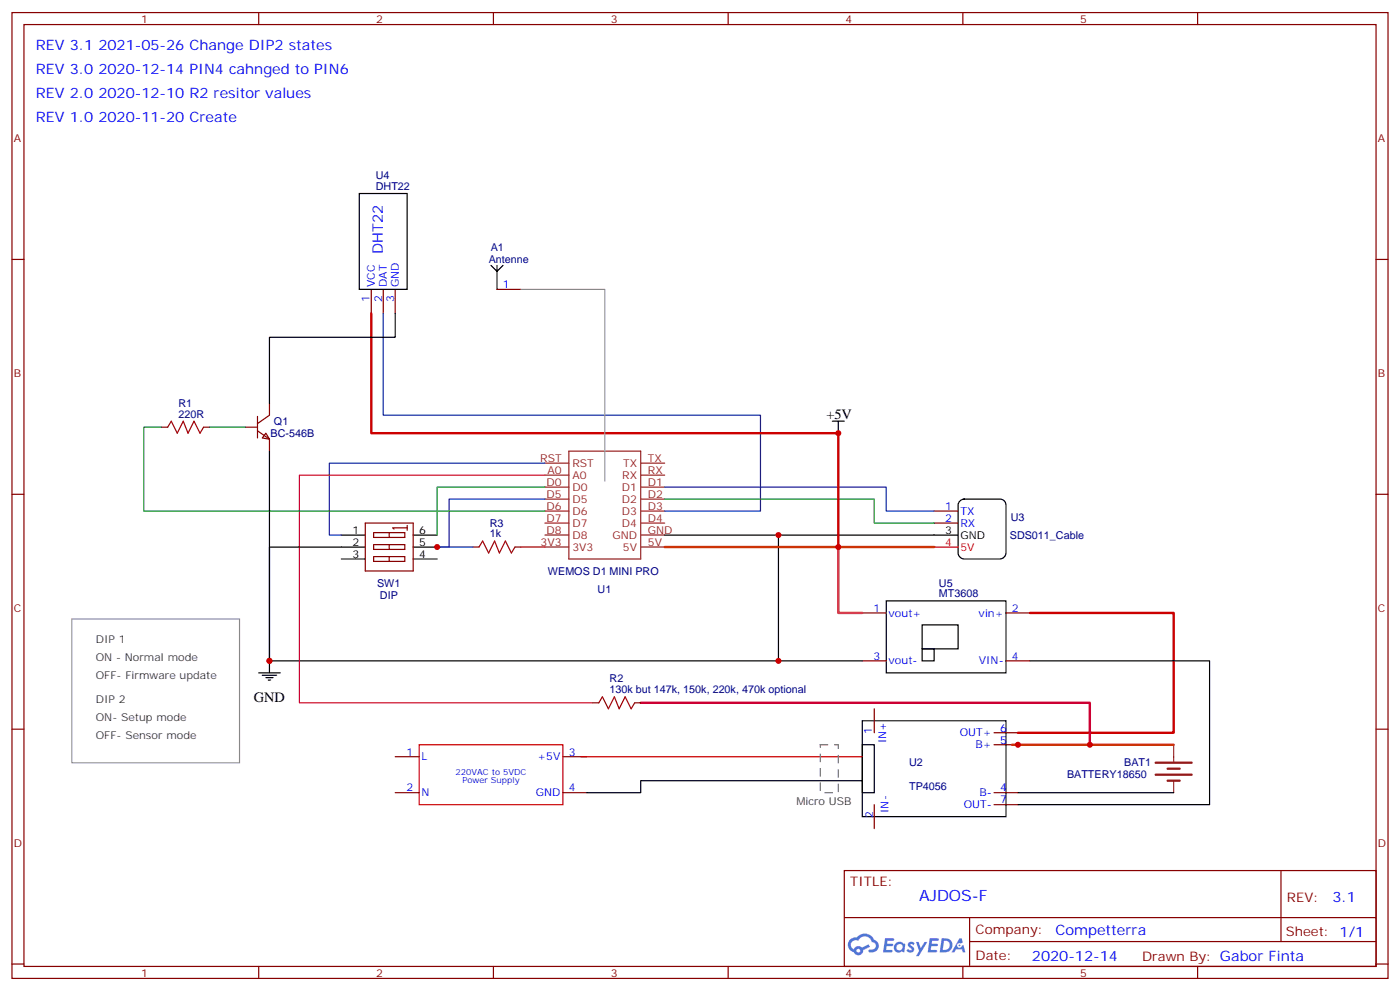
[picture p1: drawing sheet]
<svg xmlns="http://www.w3.org/2000/svg" width="412mm" height="292mm" viewBox="0 0 412 292" stroke-linecap="round" stroke-linejoin="round" font-family="sans-serif">
<g fill="none" stroke="#870000" stroke-width=".35">
<path d="M3.5 3.7h405.4v284.3h-405.4zM7.1 7.2h398.2v277.3h-398.2zM76.2 3.7v3.5M145.3 3.7v3.5M214.5 3.7v3.5M283.6 3.7v3.5M352.8 3.7v3.5M3.5 76.4h3.6M405.3 76.4h3.6M3.5 145.5h3.6M405.3 145.5h3.6M3.5 214.7h3.6"/>
<path d="M405.3 214.7h3.6M248.7 256.3h156.6v28.2h-156.6zM377.3 256.3v20.9M248.7 270.1h156.5M285.6 277.2h119.6M285.6 270.1v14.2M3.5 283.8h3.6M76.2 284.5v3.5M145.3 284.5v3.5M214.5 284.5v3.5M283.6 284.5v3.5M352.8 284.5v3.5"/>
<path d="M405.3 283.8h3.6"/>
</g>
<g fill="#5487ff">
<path d="M267.7 277.5a1.22 1.22 0 0 1 1.7 .2l-.4 .6a.47 .47 0 0 0-.3-.4 .47 .47 0 0 0-.5 .2l.1 .2a1.14 1.14 0 0 1 .8 1.8 1.14 1.14 0 0 1-1.9 0l-.2-.2 .5-.6 .7 .5a.29 .29 0 0 0 .3-.3 .29 .29 0 0 0-.2-.3 1.04 1.04 0 0 1-.6-1.7z"/>
<path d="M260.7 276.2h2.4l.3 .2-.2 .5-1.8 .1-.1 .8h1.5l.3 .4-.3 .4h-1.6l-.2 1.1h1.7l.2 .3-.2 .3-2.6 .1z"/>
<path d="M273.8 276.2h2.4l.3 .2-.1 .5-1.8 .1-.2 .8h1.6l.3 .4-.4 .4-1.6-.1-.1 1.1 1.7 .1 .2 .3-.2 .3-2.6 .1z"/>
<path d="M282.6 276.2h.7l.3 1.3-.6 .3a.69 .69 0 0 0-1 .3 .69 .69 0 0 0 .4 .9 .69 .69 0 0 0 .9-.6l.5-.2 .6 2.2h-.8l-.2-.9h-1.8l-.5 .9h-.8z"/>
<path d="M269.8 277.3h.8l.6 1.8 1.1-1.8h.9l-2.6 4.2h-.8l.9-1.5z"/>
<path d="M277.4 276.2l-.6 4.2h1.3a2.11 2.11 0 0 0 2.5-2.1 2.11 2.11 0 0 0-2.5-2.1zM278.1 277a1.39 1.39 0 0 1 1.7 1.4 1.39 1.39 0 0 1-1.8 1.2h-.3z"/>
<path d="M263.7 277.8a1.54 1.54 0 0 0-.1 2.2 1.54 1.54 0 0 0 2.2 .1l.6 .3 .3-2.3-.2-.3h-.4a1.49 1.49 0 0 0-2.4 0zM264 278.8a.94 .94 0 0 1 1.8 0 .94 .94 0 0 1-1.8 0z"/>
<path d="M250.4 276.6a2.18 2.18 0 0 0 1.1 3.7 1.44 1.44 0 0 0 1.6 .9 1.44 1.44 0 0 0 1.2-1.4l2-1.1-.5-.7-1.9 1a1.47 1.47 0 0 0-2.4 .4 1.39 1.39 0 0 1-.7-1.9 1.39 1.39 0 0 1 2-.5 2.12 2.12 0 0 1 2.2-1.3 2.12 2.12 0 0 1 1.9 1.7 1.14 1.14 0 0 1 1.1 1.4 1.14 1.14 0 0 1-1.7 .7 .43 .43 0 0 0-.5 .4 .43 .43 0 0 0 .4 .5 1.98 1.98 0 0 0 2.5-1.2 1.98 1.98 0 0 0-1.2-2.6 3.1 3.1 0 0 0-5.3-.6l-.9 .1zM252.3 279.9a.55 .55 0 0 1 1.1 0 .55 .55 0 0 1-1.1 0z"/>
<circle cx="282.6" cy="278.3" r=".26"/>
</g>
<g fill="none" stroke="#8c2424" stroke-width=".35">
<path d="M160.5 139.9h7.1M160.5 136.3h7.1M167.6 132.8h21.1v31.8h-21.1zM188.7 139.9h7.1M188.7 136.3h7.1M160.5 157.5h7.1M160.5 143.4h7.1M160.5 154h7.1M160.5 150.5h7.1M160.5 146.9h7.1M188.7 157.5h7.1M188.7 143.4h7.1"/>
<path d="M188.7 154h7.1M188.7 150.5h7.1M188.7 146.9h7.1M160.5 161h7.1M188.7 161h7.1M345.7 219.3v4.9M345.7 229.8v3.6"/>
</g>
<g fill="none" stroke="#000" stroke-width=".35">
<path d="M105.8 57h14.1v28.2h-14.1zM144.6 78.1l1.8 1.8v5.3M146.4 78.1v1.8l1.8-1.8M116.4 92.3v7h-37v19.4M79.4 132.8v61.8h149.9v-37.1h-33.5M245.2 124h3.5M246.9 124v3.5M100.5 157.5h7.1M121.7 157.5h7.1M229.3 157.5h52.9M282.8 147.4l1.2-.5h10.6a1.76 1.76 0 0 1 1.7 1.8v14.1a1.89 1.89 0 0 1-1.7 1.8h-10.6a1.89 1.89 0 0 1-1.8-1.8v-14.1zM100.5 164.6h7.1"/>
<path d="M107.6 161h-28.2v37.1M121.7 161h7.1M121.7 164.6h7.1M261.1 176.9h35.2v21.2h-35.2zM76.2 198.1h6.3M77.3 198.8h4.2M78.3 199.5h2.1M229.3 194.6h24.7M271.6 184h10.6v7h-10.6zM271.6 191h3.6v3.6h-3.6zM303.4 194.6h52.9v42.3h-56.4M79 200.2h.7"/>
<path d="M254 212.2h42.3v28.2h-42.3zM254 219.3h3.5v14.1h-3.5zM254 229.8h-65.3v3.6h-15.8M299.9 233.4h45.8"/>
</g>
<g fill="none" stroke="#870000" stroke-width=".35">
<path d="M109.4 85.2v7.1M112.9 85.2v7.1M116.4 85.2v7.1M146.4 85.2h7.1M79.4 118.7v3.5l-3.6 2.5M47.6 125.8h1.8M60 125.8h1.7M72.3 125.8h3.5M75.8 126.8l3.6 2.5v3.5M75.8 122.6v6.3M78.3 127.5l1.1 1.8-2.1-.4zM107.6 154h14.1v14.1h-14.1z"/>
<path d="M110.1 156.8h9.1v1.4h-9.1zM114.7 156.8v1.4M119.9 155.4h-4.2l.4 .4M119.9 154.7v1.4M275.2 150.5h7M275.2 154h7M110.1 160.3h9.1v1.4h-9.1zM110.1 163.9h9.1v1.4h-9.1zM114.7 160.3v1.4M114.7 163.9v1.4M139.3 161h1.8M151.7 161h1.8"/>
<path d="M254 180.4h7.1M254 194.6h7.1M296.3 180.4h7.1M296.3 194.6h7.1M174.6 206.9h1.8M187 206.9h1.7M257.5 208.7v7M292.8 219.3h7.1M292.8 215.7h7.1M116.4 233.4h7.1M116.4 222.8h7.1M165.8 233.4h7.1"/>
<path d="M165.8 222.8h7.1M257.5 236.9v7M292.8 233.4h7.1M292.8 236.9h7.1"/>
</g>
<path d="M275.2 161h7" fill="none" stroke="#f00" stroke-width=".35"/>
<path d="M49.4 125.8l1-1.8 1.8 3.5 1.8-3.5 1.4 3.5 1.7-3.5 1.8 3.5 1.1-1.7M141.1 161l1.1-1.7 1.7 3.5 1.8-3.5 1.4 3.5 1.8-3.5 1.7 3.5 1.1-1.8M176.4 206.9l1-1.8 1.8 3.6 1.8-3.6 1.4 3.6 1.7-3.6 1.8 3.6 1.1-1.8" fill="none" stroke="#a10000" stroke-width=".35"/>
<path d="M47.6 125.8h-5.3v24.7h118.2M61.7 125.8h10.6" fill="none" stroke="#008700" stroke-width=".35"/>
<path d="M112.9 92.3v29.9h111.1v28.3h-28.2M160.5 136.3h-63.5v21.2h3.5M160.5 146.9h-28.2v14.1h-3.5h10.5M195.8 143.4h65.3v7.1h14.1" fill="none" stroke="#039" stroke-width=".35"/>
<path d="M160.5 143.4h-31.7v14.1M195.8 146.9h61.7v7.1h17.7" fill="none" stroke="#090" stroke-width=".35"/>
<path d="M195.8 161h79.4M298.1 219.3h47.6" fill="none" stroke="#c30" stroke-width=".71"/>
<path d="M109.4 92.3v35.2h137.5v33.5M303.4 180.4h42.3v35.3h-45.8" fill="none" stroke="#c00" stroke-width=".71"/>
<path d="M246.9 161v19.4h7.1" fill="none" stroke="#c33" stroke-width=".71"/>
<path d="M340.4 224.5h10.6M340.4 228.1h10.6M344 226.3h3.5M344 229.8h3.5" fill="none" stroke="#8c2424" stroke-width=".71"/>
<path d="M160.5 139.9h-72.3v67h86.4" fill="none" stroke="#c03" stroke-width=".35"/>
<path d="M188.7 206.9h132.3v12.4" fill="none" stroke="#c03" stroke-width=".71"/>
<path d="M153.5 161h7M123.5 219.3h42.3v17.6h-42.3zM171.1 222.8h82.9" fill="none" stroke="#c00" stroke-width=".35"/>
<path d="M153.5 85.2h24.7v56.4M21.2 182.2h49.4v42.3h-49.4z" fill="none" stroke="#999" stroke-width=".35"/>
<path d="M241.7 219.3h5.2v14.1h-5.2z" fill="none" stroke="#666" stroke-width=".35" stroke-dasharray="2.1 2.1"/>
<g fill="#c00">
<circle cx="229.3" cy="157.5" r=".88"/>
<circle cx="246.9" cy="161" r=".88"/>
<circle cx="321" cy="219.3" r=".88"/>
<circle cx="246.9" cy="127.5" r=".88"/>
<circle cx="79.4" cy="194.6" r=".88"/>
<circle cx="229.3" cy="194.6" r=".88"/>
<circle cx="128.8" cy="161" r=".88"/>
<circle cx="299.9" cy="219.3" r=".88"/>
</g>
<text font-size="4.6" fill="#00f" x="270.8" y="265.3">AJDOS-F</text>
<g font-size="4.2" fill="#00f">
<text x="10.6" y="14.6">REV 3.1 2021-05-26 Change DIP2 states</text>
<text x="10.6" y="21.7">REV 3.0 2020-12-14 PIN4 cahnged to PIN6</text>
<text x="10.6" y="28.8">REV 2.0 2020-12-10 R2 resitor values</text>
<text x="10.6" y="35.8">REV 1.0 2020-11-20 Create</text>
<text x="112.8" y="74.8" transform="rotate(-90 112.8 74.8)">DHT22</text>
<text x="392.5" y="265.6">3.1</text>
<text x="310.9" y="275.1">Competterra</text>
<text x="304" y="282.9">2020-12-14</text>
</g>
<g font-size="4.2">
<text x="243.4" y="123.3">+5V</text>
<text x="74.7" y="206.6">GND</text>
</g>
<g font-size="3.9" fill="#800">
<text x="250.5" y="260.9">TITLE:</text>
<text x="379.1" y="265.6">REV:</text>
<text x="287.4" y="275.1">Company:</text>
<text x="378.7" y="275.7">Sheet: 1/1</text>
<text x="287.4" y="282.8">Date:</text>
<text x="336.4" y="282.8">Drawn By: Gabor Finta</text>
</g>
<g font-size="3.2" fill="#800">
<text x="41.6" y="6.7">1</text>
<text x="110.8" y="6.7">2</text>
<text x="179.9" y="6.7">3</text>
<text x="249.1" y="6.7">4</text>
<text x="318.2" y="6.7">5</text>
<text x="4.1" y="41.8">A</text>
<text x="405.9" y="41.8">A</text>
<text x="4.1" y="110.9">B</text>
<text x="405.9" y="110.9">B</text>
<text x="4.1" y="180.1">C</text>
<text x="405.9" y="180.1">C</text>
<text x="4.1" y="249.2">D</text>
<text x="405.9" y="249.2">D</text>
<text x="41.6" y="287.5">1</text>
<text x="110.8" y="287.5">2</text>
<text x="179.9" y="287.5">3</text>
<text x="249.1" y="287.5">4</text>
<text x="318.2" y="287.5">5</text>
</g>
<g font-size="3.2" fill="#000080">
<text x="110.7" y="52.7">U4</text>
<text x="110.7" y="55.9">DHT22</text>
<text x="144" y="77.4">Antenne</text>
<text x="144.6" y="73.9">A1</text>
<text x="52.6" y="119.7">R1</text>
<text x="52.6" y="122.9">220R</text>
<text x="80.7" y="125.1">Q1</text>
<text x="79.7" y="128.7">BC-546B</text>
<text x="144.3" y="155">R3</text>
<text x="297.8" y="153.3">U3</text>
<text x="144.3" y="158.2">1k</text>
<text x="297.5" y="158.6">SDS011_Cable</text>
<text x="111.1" y="172.8">SW1</text>
<text x="161.4" y="169.2">WEMOS D1 MINI PRO</text>
<text x="276.6" y="172.7">U5</text>
<text x="111.9" y="176.2">DIP</text>
<text x="176.1" y="174.4">U1</text>
<text x="276.6" y="175.9">MT3608</text>
<text x="179.6" y="200.9">R2</text>
<text x="179.6" y="204.1">130k but 147k, 150k, 220k, 470k optional</text>
<text x="267.8" y="225.6">U2</text>
<text x="331.1" y="225.6">BAT1</text>
<text x="267.8" y="232.7">TP4056</text>
<text x="314.3" y="229.1">BATTERY18650</text>
</g>
<g font-size="3.2" fill="#00f">
<text x="108.8" y="89" transform="rotate(-90 108.8 89)">1</text>
<text x="110.4" y="84.5" transform="rotate(-90 110.4 84.5)">VCC</text>
<text x="112.5" y="89" transform="rotate(-90 112.5 89)">2</text>
<text x="113.9" y="84.5" transform="rotate(-90 113.9 84.5)">DAT</text>
<text x="116.1" y="89" transform="rotate(-90 116.1 89)">3</text>
<text x="117.5" y="84.5" transform="rotate(-90 117.5 84.5)">GND</text>
<text x="148.2" y="84.8">1</text>
<text x="278.4" y="150.1">1</text>
<text x="278.4" y="153.6">2</text>
<text x="282.9" y="151.5">TX</text>
<text x="282.9" y="155">RX</text>
<text x="257.3" y="180.1">1</text>
<text x="261.8" y="181.5">vout+</text>
<text x="288.3" y="181.5">vin+</text>
<text x="298.1" y="180.1">2</text>
<text x="257.3" y="194.2">3</text>
<text x="261.8" y="195.6">vout-</text>
<text x="288.3" y="195.6">VIN-</text>
<text x="298.1" y="194.2">4</text>
<text x="294.6" y="215.4">6</text>
<text x="256.8" y="216.1" transform="rotate(-90 256.8 216.1)">1</text>
<text x="261.1" y="218.9" transform="rotate(-90 261.1 218.9)">IN+</text>
<text x="282.7" y="216.8">OUT+</text>
<text x="287.3" y="220.3">B+</text>
<text x="294.6" y="218.9">5</text>
<text x="119.7" y="222.4">1</text>
<text x="124.2" y="223.8">L</text>
<text x="158.3" y="223.8">+5V</text>
<text x="167.6" y="222.4">3</text>
<text x="119.7" y="233">2</text>
<text x="167.6" y="233">4</text>
<text x="294.6" y="233">4</text>
<text x="124.2" y="234.4">N</text>
<text x="157.8" y="234.4">GND</text>
<text x="261.8" y="239.4" transform="rotate(-90 261.8 239.4)">IN-</text>
<text x="283.9" y="237.9">OUT-</text>
<text x="288.5" y="234.4">B-</text>
<text x="294.6" y="236.5">7</text>
<text x="257.2" y="240.7" transform="rotate(-90 257.2 240.7)">2</text>
</g>
<g font-size="3.2" fill="#8d2323">
<text x="159.1" y="136">RST</text>
<text x="168.6" y="137.4">RST</text>
<text x="183.5" y="137.4">TX</text>
<text x="190.9" y="136">TX</text>
<text x="161" y="143.1">D0</text>
<text x="161.3" y="139.5">A0</text>
<text x="168.6" y="140.9">A0</text>
<text x="183.3" y="140.9">RX</text>
<text x="190.9" y="143.1">D1</text>
<text x="190.9" y="139.5">RX</text>
<text x="161" y="146.6">D5</text>
<text x="168.6" y="144.5">D0</text>
<text x="168.6" y="148">D5</text>
<text x="183.2" y="148">D2</text>
<text x="183.2" y="144.5">D1</text>
<text x="190.9" y="146.6">D2</text>
<text x="161" y="153.6">D7</text>
<text x="161" y="150.1">D6</text>
<text x="168.6" y="155">D7</text>
<text x="168.6" y="151.5">D6</text>
<text x="183.2" y="155">D4</text>
<text x="183.2" y="151.5">D3</text>
<text x="190.9" y="153.6">D4</text>
<text x="190.9" y="150.1">D3</text>
<text x="159.3" y="160.7">3V3</text>
<text x="161" y="157.2">D8</text>
<text x="168.6" y="158.6">D8</text>
<text x="180.4" y="158.6">GND</text>
<text x="190.9" y="160.7">5V</text>
<text x="190.9" y="157.2">GND</text>
<text x="168.6" y="162.1">3V3</text>
<text x="183.5" y="162.1">5V</text>
</g>
<g font-size="3.2">
<text x="103.8" y="157.2">1</text>
<text x="103.8" y="160.7">2</text>
<text x="123.5" y="157.2">6</text>
<text x="123.5" y="160.7">5</text>
<text x="278.4" y="157.2">3</text>
<text x="282.9" y="158.6">GND</text>
<text x="103.8" y="164.2">3</text>
<text x="123.5" y="164.2">4</text>
</g>
<g font-size="3.2" fill="#f00">
<text x="278.4" y="160.7">4</text>
<text x="282.9" y="162.1">5V</text>
</g>
<g font-size="3.2" fill="#333">
<text x="28.2" y="189.3">DIP 1</text>
<text x="28.2" y="194.6">ON - Normal mode</text>
<text x="28.2" y="199.8">OFF- Firmware update</text>
<text x="28.2" y="206.9">DIP 2</text>
<text x="28.2" y="212.2">ON- Setup mode</text>
<text x="28.2" y="217.5">OFF- Sensor mode</text>
<text x="234.6" y="236.9">Micro USB</text>
</g>
<g font-size="2.5" fill="#00f">
<text x="134.2" y="228.1">220VAC to 5VDC</text>
<text x="136.2" y="230.5">Power Supply</text>
</g>
</svg>
